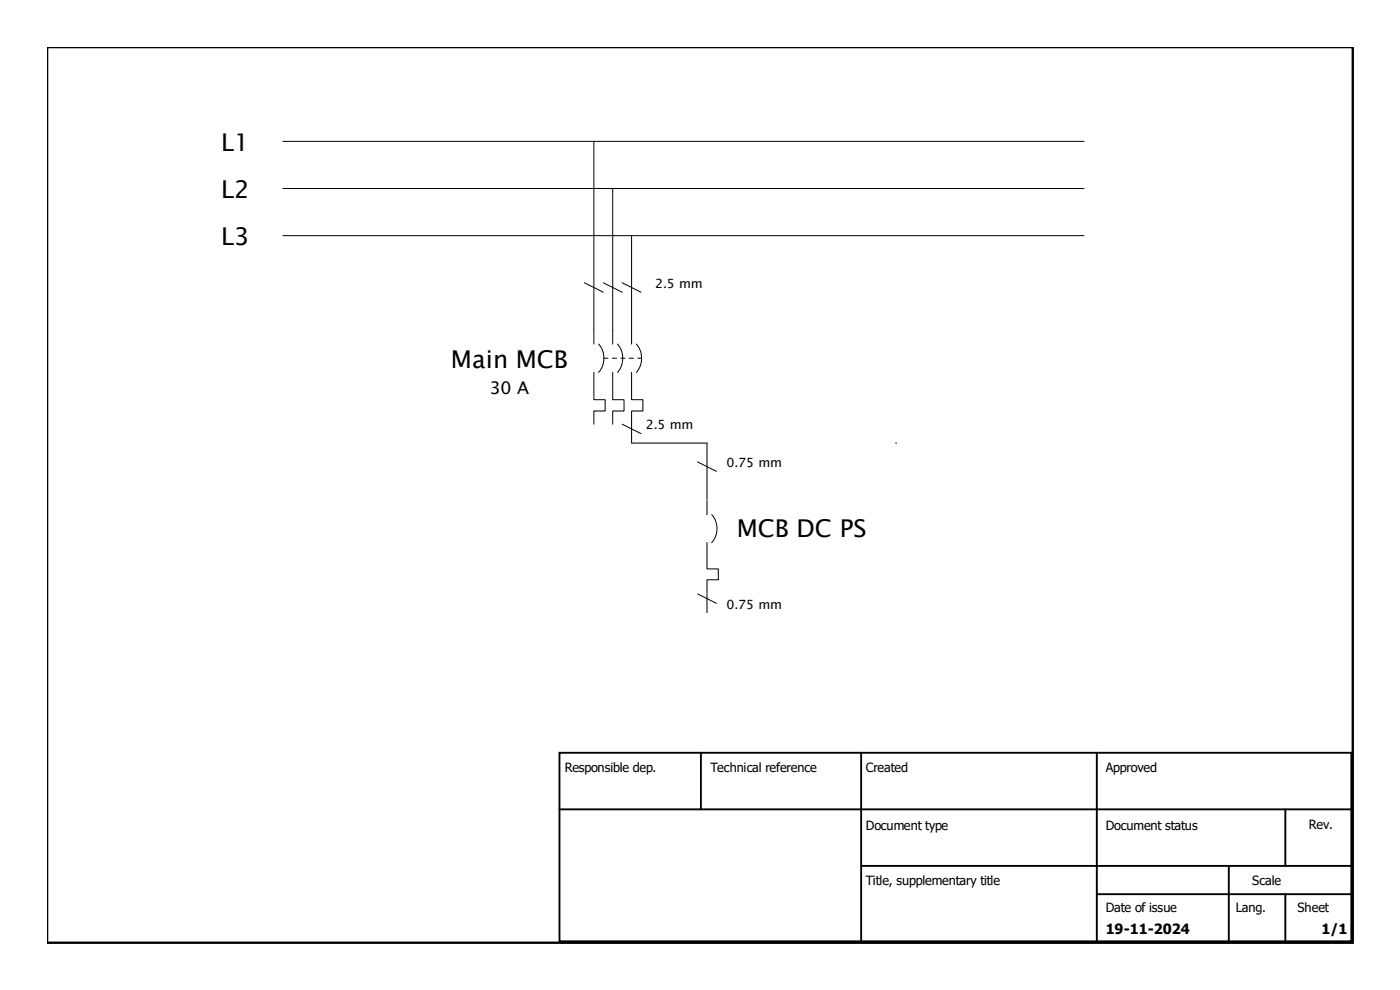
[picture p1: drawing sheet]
<svg xmlns="http://www.w3.org/2000/svg" width="297mm" height="210mm" viewBox="0 0 297 210" stroke-linecap="round" stroke-linejoin="round" font-family="sans-serif">
<g fill="none" stroke="#000" stroke-width=".21">
<path d="M60 30h170M60 40h170M126 30v40M130 40v33M60 50h170M134 50v23M126 79v5.8h2.4v2.4h-2.4v2.8M126 70v3M127 73a4.6 4.6 0 0 1 0 6M130 79v5.8h2.4v2.4h-2.4v2.8M131 73a4.6 4.6 0 0 1 0 6M134 79v5.8h2.4v2.4h-2.4v6.8h16v12"/>
<path d="M135 73a4.6 4.6 0 0 1 0 6M150 115.1v5.6h2.4v2.3h-2.4v2.8M150 106.2v3M151 109.2a4.4 4.4 0 0 1 0 5.9"/>
</g>
<path d="M128.1 76h8" fill="none" stroke="#000" stroke-width=".21" stroke-dasharray=".9 .9"/>
<path d="M124 60l4 2M128 60l4 2M132 60l4 2M132 90l4 2M148 98l4 2M148 126l4 2M150 126v4" fill="none" stroke="#000" stroke-width=".21"/>
<path d="M10 10h277v190h-277z" fill="none" stroke="#000" stroke-width=".5"/>
<path d="M118.7 159.7h168v40h-168zM148.7 159.7v12M182.7 159.7v40M232.7 159.7v40M118.7 171.7h168M272.7 171.7v12M182.7 183.7h104M232.7 189.7h54M260.7 183.7v16M272.7 189.7v10" fill="none" stroke="#000" stroke-width=".4"/>
<g font-size="5.2">
<text x="46.9" y="32">L1</text>
<text x="46.9" y="42">L2</text>
<text x="46.9" y="52">L3</text>
<text x="95.7" y="78">Main MCB</text>
<text x="156.3" y="114">MCB DC PS</text>
</g>
<text font-size="3.7" x="103.9" y="83.5">30 A</text>
<g font-size="3">
<text x="234.6" y="198.2">19-11-2024</text>
<text x="280.4" y="198.2">1/1</text>
</g>
<g font-size="2.7">
<text x="139" y="61.1">2.5 mm</text>
<text x="137" y="91.1">2.5 mm</text>
<text x="154.1" y="99.1">0.75 mm</text>
<text x="154.1" y="129.1">0.75 mm</text>
<text x="119.8" y="163.8">Responsible dep.</text>
<text x="150.7" y="163.8">Technical reference</text>
<text x="183.7" y="163.8">Created</text>
<text x="234.6" y="163.8">Approved</text>
<text x="183.7" y="176">Document type</text>
<text x="234.6" y="176">Document status</text>
<text x="277.7" y="175.8">Rev.</text>
<text x="183.7" y="187.8">Title, supplementary title</text>
<text x="265.7" y="187.8">Scale</text>
<text x="234.6" y="193.4">Date of issue</text>
<text x="262.2" y="193.4">Lang.</text>
<text x="275.3" y="193.4">Sheet</text>
</g>
</svg>
